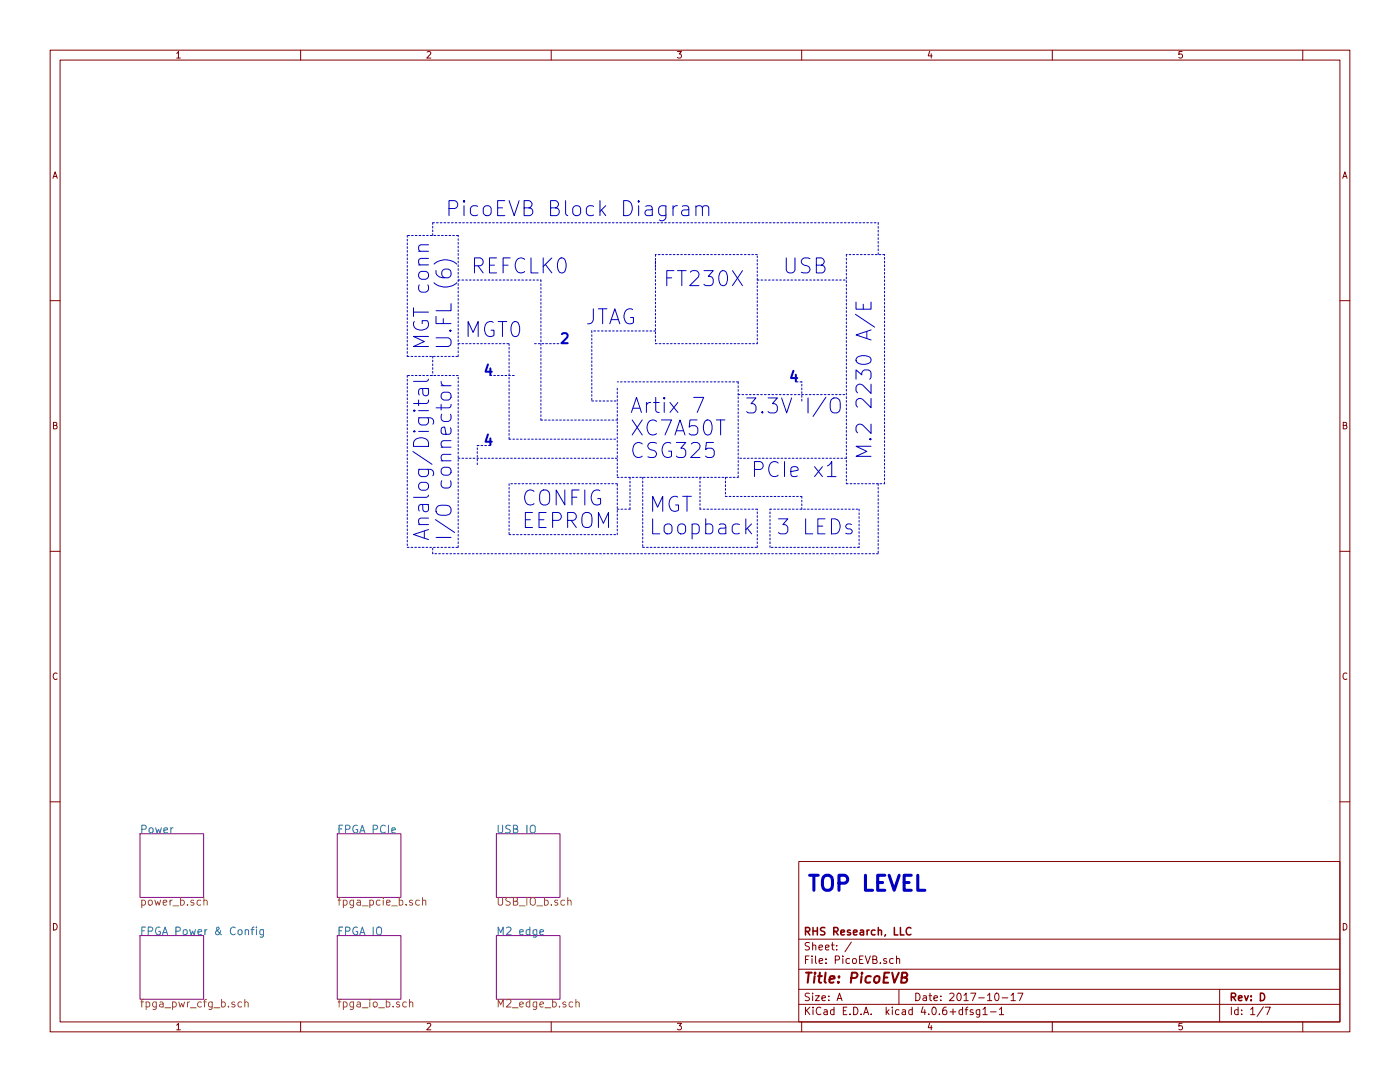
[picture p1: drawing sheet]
<svg xmlns="http://www.w3.org/2000/svg" width="279mm" height="216mm" viewBox="0 0 279 216" stroke-linecap="round" stroke-linejoin="round" font-family="sans-serif">
<g fill="none" stroke="#840000" stroke-width=".2">
<path d="M10 10h259.4v195.9h-259.4zM12 12h255.4v191.9h-255.4zM60 10v2M110 10v2M160 10v2M210 10v2M260 10v2M10 60h2M267.4 60h2M10 110h2M267.4 110h2M10 160h2"/>
<path d="M267.4 160h2M159.4 171.9h108v32h-108zM159.4 197.4h108M159.4 193.4h108M159.4 187.4h108M167.1 199.7l.4-1.5 .5 1.5M167.2 199.2h.7M169.9 188l-1.3 1.9M178.3 191.3h-.5l-.3 .2 .1 .6 .2 .2 .5-.1M178.9 191.4l.2-.1h.4l.1 1M178.9 190.8v1.5M179.4 197.4v3"/>
<path d="M198.7 198.3l.2-.1a.8 .8 0 0 1 .5 .7 .8 .8 0 0 1-.5 .8l-.2-.2-.2-.4zM200 199.1h1.1M201.8 198.6l.4-.4v1.5M201.8 199.7h.8M203.1 198.2h1l-.6 1.5M243.4 197.4v6.5M60 203.9v2M110 203.9v2M159.4 200.4h108M160 203.9v2M192.6 201.5h.6M193.2 201l-.4 .2v1.3"/>
<path d="M194.2 201.5a.37 .37 0 0 0-.6 .2l.1 .2 .5 .1 .1 .2-.3 .3-.4-.1M195.5 201.5v1.3l-.3 .2-.3-.1M195.5 201.5h-.4l-.3 .3 .1 .5 .2 .2 .4-.1M196.2 201.4l.4-.4v1.5M196.2 202.5h.8M197.7 201.9h1.1M199.4 201.4l.5-.4v1.5M199.4 202.5h.9M210 203.9v2M252.1 200.9l-1.2 1.9M252.5 201h1l-.6 1.5M260 203.9v2"/>
</g>
<path d="M180 195l.8-.1a.46 .46 0 0 0 .3-.4 .46 .46 0 0 0-.4-.4h-.6l-.3 2 1-.1a.54 .54 0 0 0 .1-.9l-.3-.1" fill="none" stroke="#840000" stroke-width=".41"/>
<path d="M181.8 185.2a.71 .71 0 0 0-1 .5 .71 .71 0 0 0 .7 .9l.3-.2" fill="none" stroke="#840000" stroke-width=".3"/>
<path d="M27.9 166.4h12.7v12.7h-12.7zM67.3 166.4h12.7v12.7h-12.7zM99.1 166.4h12.7v12.7h-12.7zM27.9 186.7h12.7v12.7h-12.7zM67.3 186.7h12.7v12.7h-12.7zM99.1 186.7h12.7v12.7h-12.7z" fill="none" stroke="#840084" stroke-width=".2"/>
<path d="M50.1 185.5h.6M50.7 185l-.4 .2v1.3M51.2 185v.1M51.2 185.5v1M52.6 185.5v1.2l-.3 .3-.4-.1M52.6 185.6l-.5-.1-.3 .3v.4l.2 .2h.6M107.7 186l.8-.1-.1-.3-.4-.1-.3 .2 .1 .7h.6" fill="none" stroke="#008484" stroke-width=".2"/>
<g fill="none" stroke="#848400" stroke-width=".2">
<path d="M40.7 179.8l.1-.1a.36 .36 0 0 1 .6 .1v.8M40.7 179.1v1.5M83.7 179.7l-.4-.1-.3 .3v.4l.1 .2h.6M84.3 179.8l.1-.1a.36 .36 0 0 1 .6 .1v.8M84.3 179.1v1.5M113.3 179.8l.1-.1a.36 .36 0 0 1 .6 .1v.8M48.2 200l-.4-.1-.3 .3v.5l.2 .2h.5M48.9 199.4v1.5M81.7 199.4v1.5M114.9 199.4v1.5M48.9 200.1v-.1a.36 .36 0 0 1 .6 .2v.7M81.7 200.1l.1-.1a.36 .36 0 0 1 .6 .2v.7"/>
<path d="M114.9 200.1l.1-.1a.36 .36 0 0 1 .6 .2v.7"/>
</g>
<g fill="none" stroke="#0000c2" stroke-width=".2">
<path d="M85.5 48.8h-1.5l-.3 .2a.84 .84 0 0 0 .1 1.1M86.6 52.7a3.4 3.4 0 0 1 4.6 0M135.2 41a.73 .73 0 0 0-.9 .6M136.2 41.2l.2-.2 .9 .2 .2 .3v1.5M137.5 41.8l-1.1 .1a.59 .59 0 0 0-.4 .6 .59 .59 0 0 0 .4 .5l1.1-.1M138.9 41.3a.76 .76 0 0 1 1.3 .2v1.5M138.9 41v2M140.2 41.5a.72 .72 0 0 1 1.1-.3l.2 .3v1.5M83.5 79.8v1.1M84.3 77.5l.1 1a.59 .59 0 0 0 .6 .5 .59 .59 0 0 0 .5-.5l-.1-1M85.5 79.8l-.1 .6-.3 .1h-2.6M85.5 77.5h-1.5l-.3 .2-.2 .3 .2 .8"/>
<path d="M85.5 75.7l-.4 .4h-2.6M88 76.1a.73 .73 0 0 0 .6 .9M88 77h2M88.3 78.4l1.2-.1a.82 .82 0 0 1 .6 .7 .82 .82 0 0 1-.6 .8h-.9a.84 .84 0 0 1-.3-1.4zM138.4 79.3h2l-1.3 3M165.8 79.8a1 1 0 0 1 1.2-.4 1 1 0 0 1 .7 1l-.1 1.6a1.03 1.03 0 0 1-1.2 .4 1.03 1.03 0 0 1-.7-1zM88 80.7v1.1M90 80.7l-.1 .5-.3 .2h-2.6M165.1 93l.3-.2 .6-.7v3M165.1 95.1h1.8M173.6 87.6l.1-.1 .1 .1-.1 .2-.1-.2h.2M173.8 89.1h-3l2.2 1-2.2 1h3"/>
<path d="M173.8 84.6v1.9l-1.7-1.7a.81 .81 0 0 0-1.3 .4v.7l.3 .5M149.1 105.4l.9 1.1M150 104.5l-1.2 1.2M169.9 104.7l-.7-.2-.3 .2-.1 .3 .1 .4 1 .3 .2 .3-.2 .4-.3 .1-.8-.1"/>
</g>
<g fill="none" stroke="#0000c2" stroke-width=".2" stroke-dasharray=".3 .4">
<path d="M81.3 47v24.1M86.4 47v-2.5M86.4 44.5h88.9M91.4 47h-10.1M91.4 55.9h16.5M107.9 55.9v27.9M130.8 52.1v16.5M130.8 50.8v2.5M151.1 50.8h-20.3M151.1 55.9h17.8M168.9 50.8v45.7M175.3 44.5v6.3"/>
<path d="M176.5 50.8h-7.6M81.3 74.9v34.3M81.3 71.1h10.1M86.4 71.1v3.8M91.4 74.9h-10.1M91.4 71.1v-24.1M91.4 68.6h10.2M97.8 74.9h5.1M101.6 68.6v19M106.7 68.6h5.1M118.1 66v14M123.2 77.5v17.8"/>
<path d="M130.8 68.6h20.3M130.8 66h-12.7M147.3 76.2h-24.1M147.3 78.7h21.6M151.1 68.6v-17.8M160 76.2h-1.3M91.4 91.4h31.8M95.2 92.7v-3.8M95.2 88.9h2.6M101.6 96.5v10.2M101.6 87.6h21.6M107.9 83.8h15.3"/>
<path d="M118.1 80h5.1M123.2 95.3h24.1M123.2 96.5h-21.6M128.3 95.3v13.9M144.8 95.3v3.8M144.8 99.1h15.2M147.3 95.3v-19.1M160 80v-3.8M160 99.1v2.5M168.9 96.5h7.6M168.9 91.4h-21.6M175.3 96.5v14"/>
<path d="M176.5 96.5v-45.7M81.3 109.2h10.1M86.4 110.5v-1.3M91.4 109.2v-34.3M101.6 106.7h21.6M123.2 106.7v-10.2M123.2 101.6h2.5M125.7 101.6v-6.3M128.3 109.2h22.8M139.7 101.6v-6.3M151.1 109.2v-7.6M151.1 101.6h-11.4"/>
<path d="M153.7 101.6h17.7M153.7 109.2v-7.6M171.4 101.6v7.6M171.4 109.2h-17.7M175.3 110.5h-88.9"/>
</g>
<g font-size="4.2" fill="#0000c2">
<text x="88.9" y="43.2">PicoEVB Block Diagram</text>
<text x="94" y="54.6">REFCLK0</text>
<text x="133.7" y="57.2">FT230X</text>
<text x="156.2" y="54.6">USB</text>
<text x="116.8" y="64.8">JTAG</text>
<text x="85.7" y="69.8" transform="rotate(-90 85.7 69.8)">MGT conn</text>
<text x="90.2" y="69.8" transform="rotate(-90 90.2 69.8)">U.FL (6)</text>
<text x="92.7" y="67.3">MGT0</text>
<text x="125.7" y="82.4">Artix 7</text>
<text x="148.6" y="82.5">3.3V I/O</text>
<text x="125.7" y="86.9">XC7A50T</text>
<text x="174" y="85.2" transform="rotate(-90 174 85.2)">M.2 2230 A/E</text>
<text x="125.7" y="91.4">CSG325</text>
<text x="149.9" y="95.2">PCIe x1</text>
<text x="104.1" y="100.9">CONFIG</text>
<text x="85.7" y="107.9" transform="rotate(-90 85.7 107.9)">Analog/Digital</text>
<text x="90.2" y="107.9" transform="rotate(-90 90.2 107.9)">I/O connector</text>
<text x="104.1" y="105.4">EEPROM</text>
<text x="129.5" y="102.2">MGT</text>
<text x="129.5" y="106.7">Loopback</text>
<text x="154.9" y="106.7">3 LEDs</text>
<text x="161.3" y="177.8">TOP LEVEL</text>
</g>
<g font-size="2.8" fill="#0000c2">
<text x="111.8" y="68.6">2</text>
<text x="96.5" y="74.9">4</text>
<text x="157.5" y="76.2">4</text>
<text x="96.5" y="88.9">4</text>
</g>
<text font-size="2.8" fill="#840000" x="160.4" y="196.2">Title: PicoEVB</text>
<g font-size="2.1" fill="#008484">
<text x="27.9" y="166.3">Power</text>
<text x="67.3" y="166.3">FPGA PCIe</text>
<text x="99.1" y="166.3">USB IO</text>
<text x="27.9" y="186.6">FPGA Power &amp; Config</text>
<text x="67.3" y="186.6">FPGA IO</text>
<text x="99.1" y="186.6">M2 edge</text>
</g>
<g font-size="2.1" fill="#848400">
<text x="27.9" y="180.7">power_b.sch</text>
<text x="67.3" y="180.7">fpga_pcie_b.sch</text>
<text x="99.1" y="180.7">USB_IO_b.sch</text>
<text x="27.9" y="201">fpga_pwr_cfg_b.sch</text>
<text x="67.3" y="201">fpga_io_b.sch</text>
<text x="99.1" y="201">M2_edge_b.sch</text>
</g>
<g font-size="2.1" fill="#840000">
<text x="160.4" y="189.6">Sheet: /</text>
<text x="160.4" y="186.6">RHS Research, LLC</text>
<text x="160.4" y="192.3">File: PicoEVB.sch</text>
<text x="160.4" y="202.5">KiCad E.D.A. kicad 4.0.6+dfsg1-1</text>
<text x="160.4" y="199.7">Size: A</text>
<text x="182.4" y="199.7">Date: 2017-10-17</text>
<text x="245.4" y="199.7">Rev: D</text>
<text x="245.4" y="202.5">Id: 1/7</text>
</g>
<g font-size="1.8" fill="#840000">
<text x="35" y="11.6">1</text>
<text x="85" y="11.6">2</text>
<text x="135" y="11.6">3</text>
<text x="185" y="11.6">4</text>
<text x="235" y="11.6">5</text>
<text x="10.4" y="35.6">A</text>
<text x="267.8" y="35.6">A</text>
<text x="10.4" y="85.6">B</text>
<text x="267.8" y="85.6">B</text>
<text x="10.4" y="135.6">C</text>
<text x="267.8" y="135.6">C</text>
<text x="10.4" y="185.6">D</text>
<text x="267.8" y="185.6">D</text>
<text x="35" y="205.5">1</text>
<text x="85" y="205.5">2</text>
<text x="135" y="205.5">3</text>
<text x="185" y="205.5">4</text>
<text x="235" y="205.5">5</text>
</g>
</svg>
